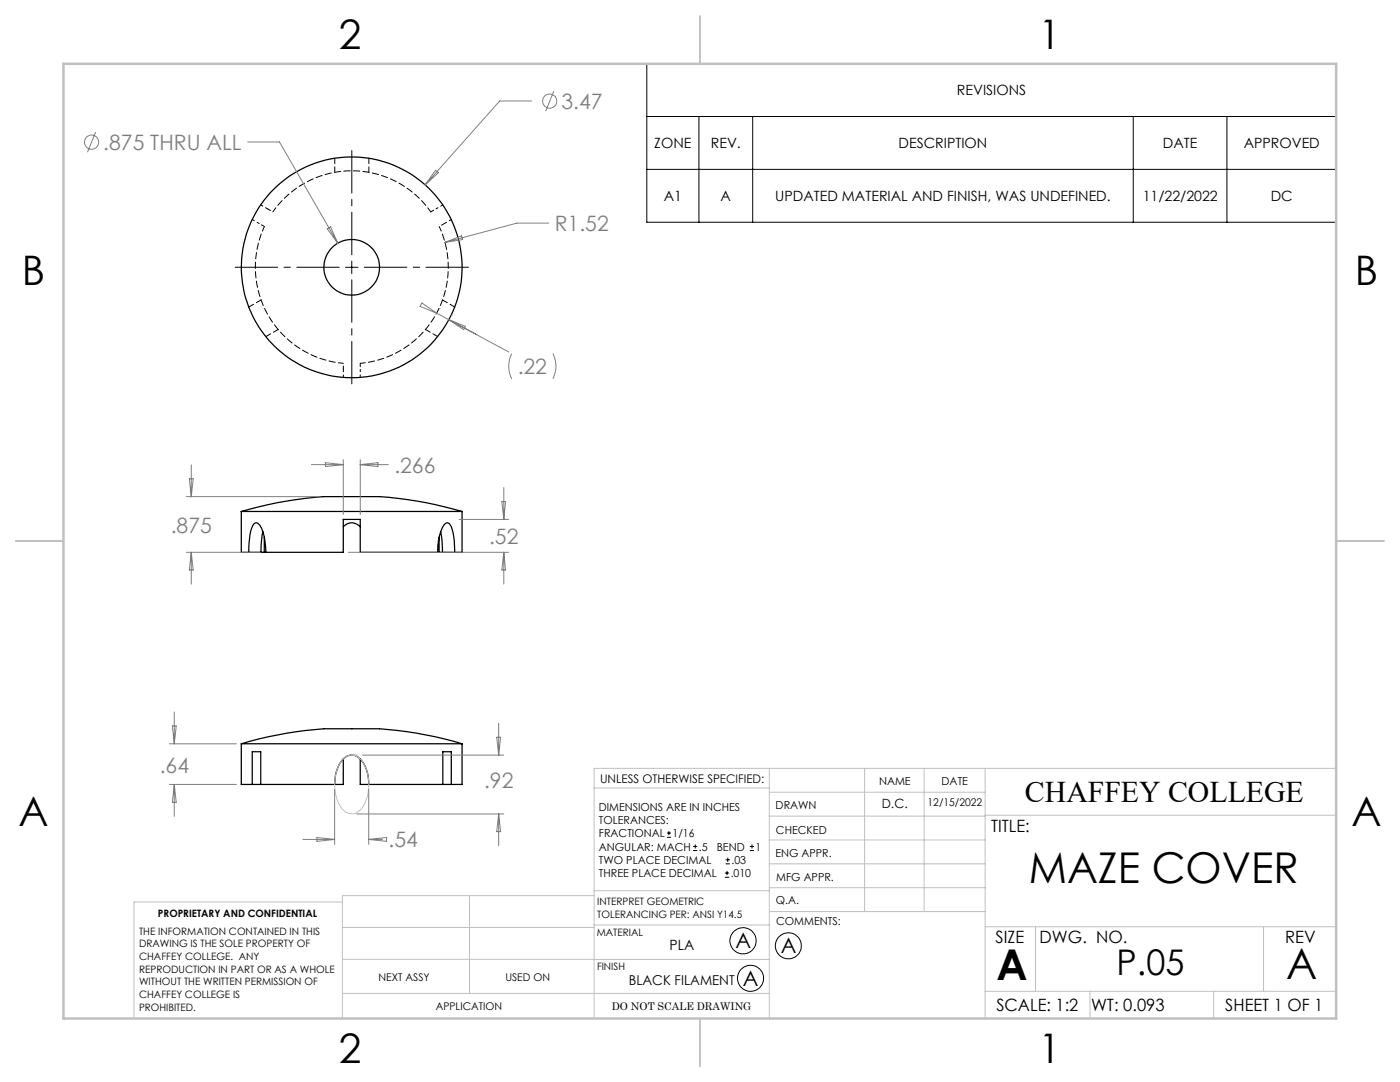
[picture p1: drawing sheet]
<svg xmlns="http://www.w3.org/2000/svg" width="279mm" height="216mm" viewBox="0 0 279 216" stroke-linecap="round" stroke-linejoin="round" font-family="sans-serif">
<g fill="none" stroke="#000" stroke-width=".25">
<path d="M48.2 102.1a62.7 62.7 0 0 1 17.6-3h8.8a62.4 62.4 0 0 1 17.6 3M48.2 102.1v8.1h1.4M48.2 102.1h44M49.6 110.2a10 10 0 0 1 1.2-5.7l.1-.1a1.57 1.57 0 0 1 1.5 1.5l.5 2.1 .2 2.2M49.6 110.2h2.5M52.1 110.2h.6M52.5 106.1l-.4 2.2v1.9M52.7 107.2v3M52.7 110.2h.4M53.1 110.2h15.4v-6.6h3.4v6.6h15.4M68.5 105.1a2.2 2.2 0 0 1 3.4 0M87.3 110.2a8.5 8.5 0 0 1 1.6-5.7l.4-.2 .3 .1a5.5 5.5 0 0 1 1.1 3.6v2.2"/>
<path d="M87.3 110.2h.3M87.6 110.2h.7M87.6 107.2v3M87.9 106.1l.3 1.9 .1 2.2M88.3 110.2h2.4M92.2 102.1v8.1h-1.5M48.2 148.4a67.5 67.5 0 0 1 17.7-3h7.1a46.9 46.9 0 0 1 12 1.2l3.6 .8 3.6 1M48.2 148.4h44M48.2 148.4v8.1h2.1M50.3 156.5v-6.5h1.7v6.5M50.3 156.5h1.7M52 156.5h14.8"/>
<path d="M66.8 156.5a6.5 6.5 0 0 1 2.3-5.5 2.33 2.33 0 0 1 3.2 1 7.4 7.4 0 0 1 1.3 4.5M68.5 151.4v5.1h-1.7M71.9 151.4v5.1h1.7M73.6 156.5h14.8M88.4 156.5v-6.5h1.7v6.5M88.4 156.5h1.7M92.2 148.4v8.1h-2.1"/>
<circle cx="70.2" cy="53.3" r="22"/>
<circle cx="70.2" cy="53.4" r="5.6"/>
</g>
<path d="M51.7 44.6l-1.4-.8M52 40.9l1.4 .8M87 41.7l1.4-.8M90.1 43.8l-1.4 .8M68.5 75.3v-1.6M71.9 73.7v1.6" fill="none" stroke="#000" stroke-width=".2" stroke-dasharray="1.3 .6" stroke-dashoffset=".8"/>
<path d="M52.8 45.2l-1.1-.6M53.4 41.7l1 .6M86 42.3l1-.6M88.7 44.6l-1 .6M68.5 73.7v-1.2M71.9 72.5v1.2" fill="none" stroke="#000" stroke-width=".2" stroke-dasharray="1.3 .6" stroke-dashoffset=".6"/>
<path d="M54.4 42.3a19.2 19.2 0 0 1 31.6 0M87.7 45.2a19.2 19.2 0 0 1-15.8 27.3M68.5 72.5a19.2 19.2 0 0 1-15.7-27.3" fill="none" stroke="#000" stroke-width=".2" stroke-dasharray="1.3 .6" stroke-dashoffset=".3"/>
<path d="M66.8 34.4v-2.8M73.6 31.6v2.8M88.3 59.9l2.5 1.4M49.7 61.3l2.4-1.4M55.5 65.7l-2.4 1.5M87.4 67.2l-2.5-1.5" fill="none" stroke="#000" stroke-width=".2" stroke-dasharray="1.3 .6" stroke-dashoffset=".2"/>
<g fill="none" stroke="#808080" stroke-width=".2">
<path d="M110.5 18.2l-1.6 4M19.1 26.4l-1.6 4M49.4 28.3h6.4l11.6 20.2M86.9 34l.6 .5-2.7 2.4zM106.1 20.1h-6.4l-14.9 16.8M65.3 45.6l.7-.3 1.4 3.2zM88.8 48.4l3.3-1.3 .2 .7zM109.5 44.5h-6.3l-14.4 3.9M84.2 60.5l2.9 2-3.3-1.4zM87.1 62.5l14.4 7.7M87.6 61.6h.1M89.6 63.8l5.6 3"/>
<path d="M89.6 63.8l3.3 1.3-.4 .7zM90.1 62.9h.1M102.1 70.6a5.6 5.6 0 0 0 0 5M110.3 70.6a5.6 5.6 0 0 1 0 5M37.2 99.1h26.4M37.8 95.5h.8l-.4 3.6zM38.2 92.7v6.4M62.2 92.7h6.3M64.9 92.3l3.6 .4-3.6 .4zM68.5 91.7v11M71.9 91.7v11M71.9 92.7h5.6"/>
<path d="M71.9 92.7l3.5-.4v.8zM100.5 97.3v6.3M37.2 110.2h14.8M38.2 110.2l.4 3.5h-.8zM38.2 110.2v6.4M69.5 110.2h32M91.6 103.6h9.9M100.2 100.1h.7l-.4 3.5zM100.5 110.2v6.4M100.5 110.2l.4 3.5h-.7zM33.8 148.4h13.4M33.8 156.5h13.4"/>
<path d="M34.4 144.9h.8l-.4 3.5zM34.8 142.1v6.3M34.8 156.5v6.4M34.8 156.5l.4 3.6h-.8zM66.8 157.5v11M72.4 150.7h28.1M73.6 157.5v11M99.1 147.1h.8l-.4 3.6zM99.5 144.3v6.4M60.4 167.5h6.4M63.3 167.1l3.5 .4-3.5 .4zM71.2 162.4h29.3"/>
<path d="M73.6 167.5h2.7M73.6 167.5l3.6-.4v.8zM99.5 162.4v6.4M99.5 162.4l.4 3.5h-.8z"/>
<circle cx="18.3" cy="28.4" r="1.41"/>
<circle cx="109.7" cy="20.2" r="1.41"/>
</g>
<g fill="none" stroke="#000" stroke-width=".2">
<path d="M129.1 12.7h137.6v31.6h-137.6zM129.1 23.2h137.6M129.1 33.8h137.6M139.5 23.2v21.1M150.2 23.2v21.1M226.2 23.2v21.1M244.9 23.2v21.1M68.9 53.3h2.5M70.2 52.1v2.5M133.1 167.1h.8M133.1 166.2h.8M133.5 165.8v.9"/>
<path d="M138.3 169.7h.8M138.3 168.9h.8M138.7 168.5v.8M144.7 175h.8M144.7 174.2h.8M144.8 172.4h.9M144.8 171.6h.9M145.1 173.8v.8M145.2 171.1v.9M149.6 169.7h.9M149.6 168.9h.9M150.1 168.5v.8"/>
<circle cx="148.3" cy="187.7" r="2.61"/>
<circle cx="149.8" cy="195.2" r="2.61"/>
<circle cx="157.3" cy="188.7" r="2.6"/>
</g>
<g fill="none" stroke="#c0c0c0" stroke-width=".2">
<path d="M68.3 151.7a2.38 2.38 0 0 1 4.1 .3 8.7 8.7 0 0 1-.4 9.5 2.34 2.34 0 0 1-3.9-.4 8.6 8.6 0 0 1 .2-9.4zM70.2 150.7h1.1M118.6 157.2h34.9M153.5 153.3v49.9M153.5 158.1h43.1M172.5 153.3v28.6M184.4 153.3v28.6M196.6 153.3v49.9M266.7 153.3h-148.1v49.9M68.3 180h-41.6v23.2M93.7 178.7v19.5M118.6 178.7h-50.3v24.5"/>
<path d="M118.6 177.7h35M153.5 167.6h43.1M153.5 162.8h43.1M153.5 172.4h43.1M153.5 177.1h43.1M196.6 162.7h70.1M68.3 198.2h85.2M68.3 191.4l85.2 .1M68.3 185.1h50.3M118.6 184.6h35M153.6 181.9h43M196.6 197.8h70.1"/>
<path d="M196.6 184.9h70.1M206.7 184.9v12.9M217.5 197.8v5.4M242.2 197.8v5.4M252.2 184.9v12.9"/>
</g>
<path d="M67.7 53.3h-20.8M70.2 50.8v-20.7M70.2 55.8v20.8M72.7 53.3h20.8" fill="none" stroke="#000" stroke-width=".2" stroke-dasharray="15.2 1.3 1.3 1.3" stroke-dashoffset="6.8"/>
<path d="M139.7 3.2v9.5M3.1 107.9h9.6M266.7 107.9h9.5M139.7 203.2v9.6" fill="none" stroke="#c0c0c0" stroke-width=".25"/>
<path d="M12.7 12.7h254v190.5h-254z" fill="none" stroke="#c0c0c0" stroke-width=".5"/>
<g font-size="8.5">
<text x="205.3" y="176.3">MAZE COVER</text>
<text x="198.9" y="195.5">A</text>
<text x="256.7" y="195.4">A</text>
</g>
<g font-size="8.1">
<text x="67.6" y="9.7">2</text>
<text x="207.3" y="9.7">1</text>
<text x="4.4" y="57">B</text>
<text x="270.4" y="57">B</text>
<text x="3.7" y="164.9">A</text>
<text x="269.7" y="164.9">A</text>
<text x="67.6" y="212.2">2</text>
<text x="207.3" y="212.2">1</text>
</g>
<text font-size="7.1" x="222.8" y="194.6">P.05</text>
<text font-size="6" x="204.6" y="160.1">CHAFFEY COLLEGE</text>
<g font-size="4.2" fill="#808080">
<text x="112" y="21.7">3.47</text>
<text x="20.6" y="29.9">.875 THRU ALL</text>
<text x="110.7" y="46.1">R1.52</text>
<text x="103.3" y="74.7">.22</text>
<text x="78.7" y="94.3">.266</text>
<text x="34.1" y="106.4">.875</text>
<text x="97.6" y="108.5">.52</text>
<text x="31.9" y="154.2">.64</text>
<text x="96.6" y="157.2">.92</text>
<text x="77.5" y="169.1">.54</text>
</g>
<g font-size="4.2">
<text x="146.8" y="189.2">A</text>
<text x="155.8" y="190.2">A</text>
<text x="148.3" y="196.7">A</text>
</g>
<g font-size="3.4">
<text x="197.8" y="166">TITLE:</text>
<text x="198.7" y="188.1">SIZE</text>
<text x="207.5" y="188.1">DWG. NO.</text>
<text x="256.5" y="188.2">REV</text>
<text x="198.8" y="201.7">SCALE: 1:2</text>
<text x="217.7" y="201.8">WT: 0.093</text>
<text x="244.5" y="201.7">SHEET 1 OF 1</text>
</g>
<g font-size="2.8">
<text x="191" y="19">REVISIONS</text>
<text x="130.6" y="29.6">ZONE</text>
<text x="141.9" y="29.6">REV.</text>
<text x="179.3" y="29.6">DESCRIPTION</text>
<text x="232.1" y="29.6">DATE</text>
<text x="248.2" y="29.6">APPROVED</text>
<text x="132.5" y="40.1">A1</text>
<text x="143.8" y="40.1">A</text>
<text x="154.7" y="40.1">UPDATED MATERIAL AND FINISH, WAS UNDEFINED.</text>
<text x="228" y="40.1">11/22/2022</text>
<text x="253.6" y="40.1">DC</text>
<text x="133.6" y="189.5">PLA</text>
</g>
<text font-size="2.7" x="125.5" y="196.6">BLACK FILAMENT</text>
<text font-size="2.5" x="176" y="161.3">D.C.</text>
<text font-size="2.4" x="119.8" y="156.2">UNLESS OTHERWISE SPECIFIED:</text>
<g font-size="2.2">
<text x="119.5" y="161.8">DIMENSIONS ARE IN INCHES</text>
<text x="154.8" y="161.4">DRAWN</text>
<text x="175.4" y="156.6">NAME</text>
<text x="187.9" y="156.7">DATE</text>
<text x="119.5" y="164.4">TOLERANCES:</text>
<text x="119.5" y="167.1">FRACTIONAL</text>
<text x="134.2" y="167.1">1/16</text>
<text x="154.9" y="166.3">CHECKED</text>
<text x="119.5" y="172.4">TWO PLACE DECIMAL</text>
<text x="119.5" y="169.7">ANGULAR: MACH</text>
<text x="139.5" y="169.7">.5</text>
<text x="143" y="169.7">BEND</text>
<text x="146" y="172.4">.03</text>
<text x="150.8" y="169.7">1</text>
<text x="154.8" y="171">ENG APPR.</text>
<text x="119.5" y="175">THREE PLACE DECIMAL</text>
<text x="145.8" y="175">.010</text>
<text x="154.9" y="175.7">MFG APPR.</text>
<text x="154.9" y="180.4">Q.A.</text>
<text x="154.9" y="184.6">COMMENTS:</text>
</g>
<g font-size="2.1">
<text x="185.1" y="160.7">12/15/2022</text>
<text x="75.5" y="195.7">NEXT ASSY</text>
<text x="100.9" y="195.7">USED ON</text>
<text x="86.9" y="201.5">APPLICATION</text>
<text x="122.1" y="201.6">DO NOT SCALE DRAWING</text>
</g>
<g font-size="2">
<text x="31.5" y="182.9">PROPRIETARY AND CONFIDENTIAL</text>
<text x="119.2" y="180.6">INTERPRET GEOMETRIC</text>
<text x="119.2" y="183.1">TOLERANCING PER: ANSI Y14.5</text>
<text x="27.8" y="186.5">THE INFORMATION CONTAINED IN THIS</text>
<text x="27.8" y="189">DRAWING IS THE SOLE PROPERTY OF</text>
<text x="27.8" y="191.6">CHAFFEY COLLEGE. ANY</text>
<text x="119.1" y="186.7">MATERIAL</text>
<text x="27.8" y="194.1">REPRODUCTION IN PART OR AS A WHOLE</text>
<text x="27.8" y="196.6">WITHOUT THE WRITTEN PERMISSION OF</text>
<text x="119.1" y="193.5">FINISH</text>
<text x="27.8" y="199.1">CHAFFEY COLLEGE IS</text>
<text x="27.8" y="201.7">PROHIBITED.</text>
</g>
</svg>
